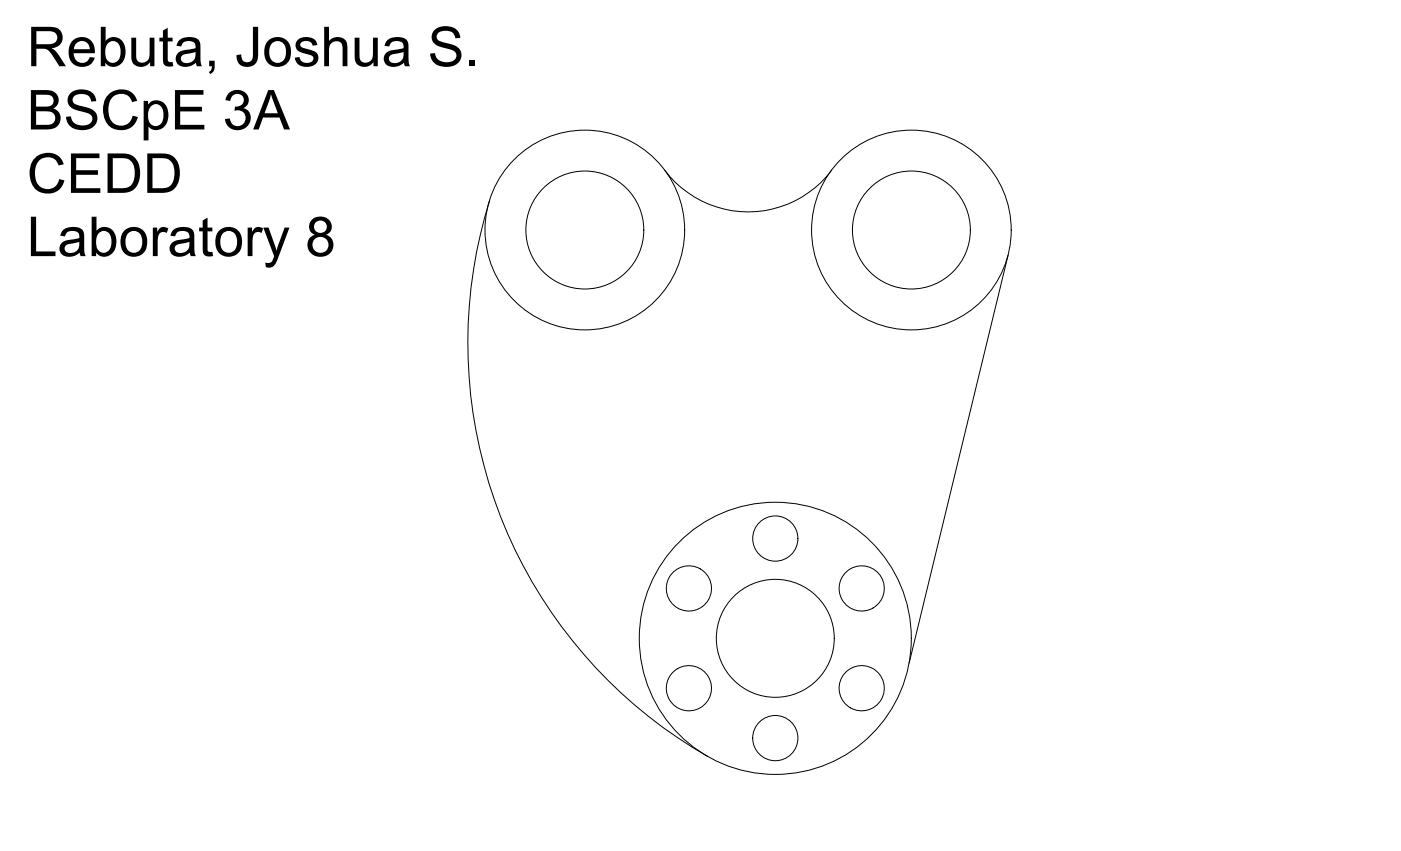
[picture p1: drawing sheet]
<svg xmlns="http://www.w3.org/2000/svg" width="356mm" height="216mm" viewBox="0 0 356 216" stroke-linecap="round" stroke-linejoin="round" font-family="sans-serif">
<!-- layer: 0 -->
<g fill="none" stroke="#000" stroke-width=".25">
<path d="M124.3 50.8a120.8 120.8 0 0 0 55.4 141.1M168.7 43.2a26.5 26.5 0 0 0 42.4 0M255.9 64.8l-25.1 103.4"/>
<circle cx="148.4" cy="58.4" r="25.3"/>
<circle cx="148.4" cy="58.4" r="15"/>
<circle cx="231.3" cy="58.4" r="25.3"/>
<circle cx="231.3" cy="58.4" r="15"/>
<circle cx="196.8" cy="136.6" r="5.7"/>
<circle cx="174.9" cy="149.3" r="5.7"/>
<circle cx="218.7" cy="149.3" r="5.7"/>
<circle cx="174.9" cy="174.6" r="5.7"/>
<circle cx="196.8" cy="161.9" r="34.5"/>
<circle cx="196.8" cy="161.9" r="15"/>
<circle cx="218.7" cy="174.6" r="5.7"/>
<circle cx="196.8" cy="187.3" r="5.7"/>
</g>
<g font-size="14">
<text x="6.8" y="16.8">Rebuta, Joshua S.</text>
<text x="6.8" y="32.9">BSCpE 3A</text>
<text x="6.8" y="48.9">CEDD</text>
<text x="6.8" y="65">Laboratory 8</text>
</g>
</svg>
